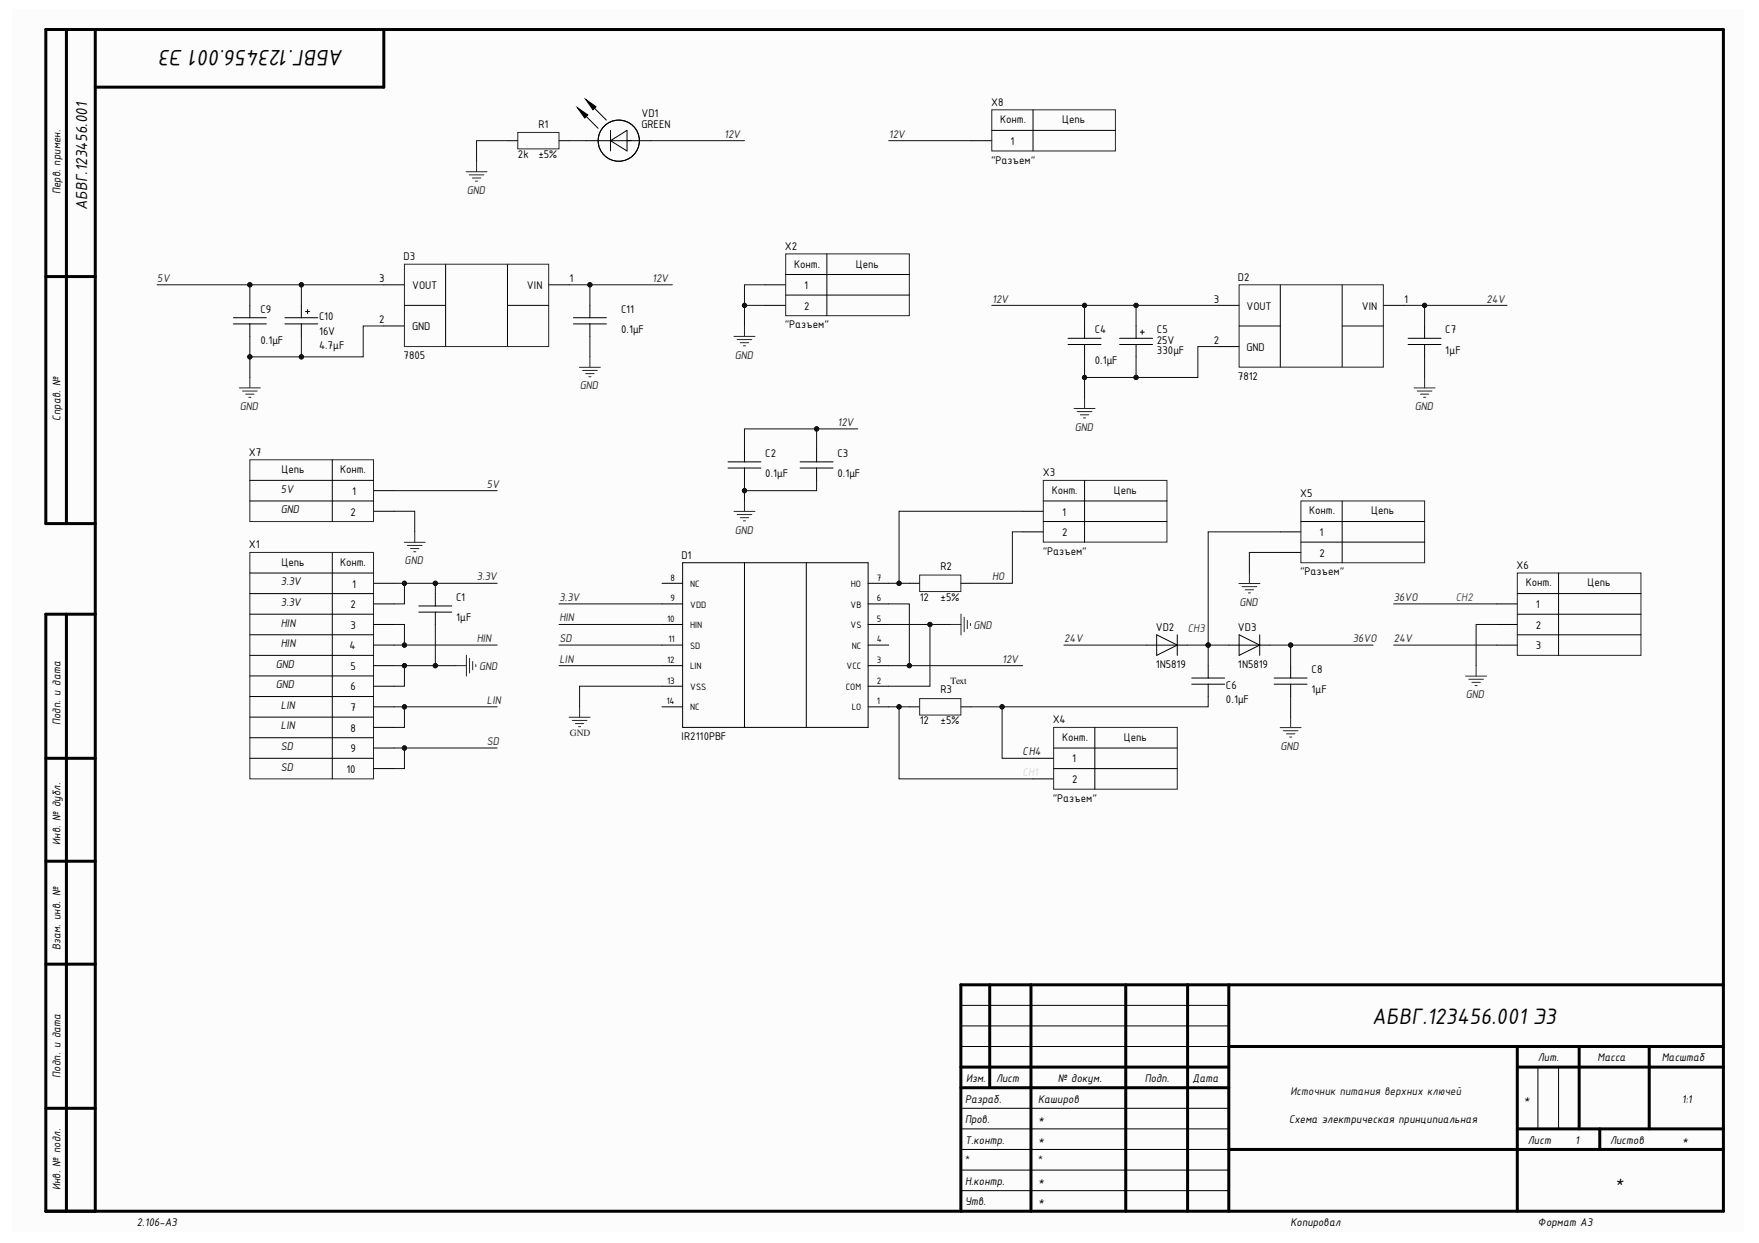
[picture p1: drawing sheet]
# Altium project CHARGE_PUMP_V2.PrjPcb
1 sheet, 28 parts. Net scope: global (net labels, ports and power ports of the same name join across sheets).
Board file: PCB1.PcbDoc

## Sheet Sheet1.SchDoc
size 420 x 297 mm; Author: Каширов; Address1: Address1; Address2: Address2; Address3: Address3; Address4: Address4; DocumentNumber: АБВГ.123456.001 Э3; SheetNumber: 1; Scale: 1:1; DocumentType: Схема электрическая принципиальная; FirstReferrence: АБВГ.123456.001

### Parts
C1  value 1μF  [CAP: HOLE 5mm]  (hidden comment: *)
C2  value 0.1μF  [CAP: 0805]
C3  value 0.1μF  [CAP: 0805]
C4  value 0.1μF  [CAP: HOLE 5mm]  (hidden comment: *)
C5  value 330μF  Voltage: 25V  [CAP: D6.3C2.5H11]
C6  value 0.1μF  [CAP: HOLE 5mm]  (hidden comment: *)
C7  value 1μF  [CAP: HOLE 5mm]  (hidden comment: *)
C8  value 1μF  [CAP: HOLE 5mm]  (hidden comment: *)
C9  value 0.1μF  [CAP: HOLE 5mm]  (hidden comment: *)
C10  value 4.7μF  Voltage: 16V  [CAP: TANTAL-A]
C11  value 0.1μF  [CAP: 0805]
D1  Infineon Technologies  [14-DIP]  (value not drawn)
D2  PartNumber: 7812  [TO-220F]  (hidden comment: *)
D3  PartNumber: 7805  [TO-220F]  (hidden comment: *)
R1  value 2k  Tolerance: ±5%  [RES: Axial 10mm]  (hidden comment: *)
R2  value 12  Tolerance: ±5%  [RES: Axial 10mm]  (hidden comment: *)
R3  value 12  Tolerance: ±5%  [RES: Axial 10mm]  (hidden comment: *)
VD1  Color: GREEN  [LED: Axial 3MM]
VD2  PartNumber: 1N5819  [DIODE: DO41]
VD3  PartNumber: 1N5819  [DIODE: DO41]
X1  (no value)  [CON: PLD-10]
X2  CommentText: "Разъем"  [CON: PLS-2]
X3  CommentText: "Разъем"  [CON: PLS-2]
X4  CommentText: "Разъем"  [CON: PLS-2]
X5  CommentText: "Разъем"  [CON: PLS-2]
X6  *  [CON: Terminal 3p 5mm]  (value not drawn)
X7  (no value)  [CON: PLS-2]
X8  CommentText: "Разъем"  [CON: PLS-1]

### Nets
GND: C1.1 C2.1 C3.1 C4.1 C5.2 C7.1 C8.1 C9.1 C10.2 C11.1 D1.2(COM) D1.5(VS) D1.13(VSS) D2.2(GND) D3.2(GND) R1.1 X1.5 X1.6 X2.1 X2.2 X5.2 X6.2 X7.2
3.3V: C1.2 D1.9(VDD) X1.1 X1.2
5V: C9.2 C10.1 D3.3(VOUT) X7.1
12V: C2.2 C3.2 C4.2 C5.1 C11.2 D1.3(VCC) D1.6(VB) D2.3(VOUT) D3.1(VIN) VD1.1(A) X8.1
24V: C7.2 D2.1(VIN) VD2.1 X6.3
36VO: C8.2 VD3.2 X6.1
HIN: D1.10(HIN) X1.3 X1.4
HO: R2.2 X3.2
LIN: D1.12(LIN) X1.7 X1.8
SD: D1.11(SD) X1.9 X1.10
NetC6_1: C6.1 VD2.2 VD3.1 X5.1
NetC6_2: C6.2 R3.2 X4.1
NetD1_1: D1.1(LO) R3.1 X4.2
NetD1_7: D1.7(HO) R2.1 X3.1
NetR1_2: R1.2 VD1.2(C)

Not connected (* = marked no-connect by the designer): D1 4(NC) 8(NC) 14(NC)

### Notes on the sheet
- 5V
- GND
- 3.3V
- HIN
- CH2
- (near VD2) CH3
- LIN
- (near R3) Text
- SD
- (near X4) CH1
- (near X4) CH4
- Источник питания верхних ключей
